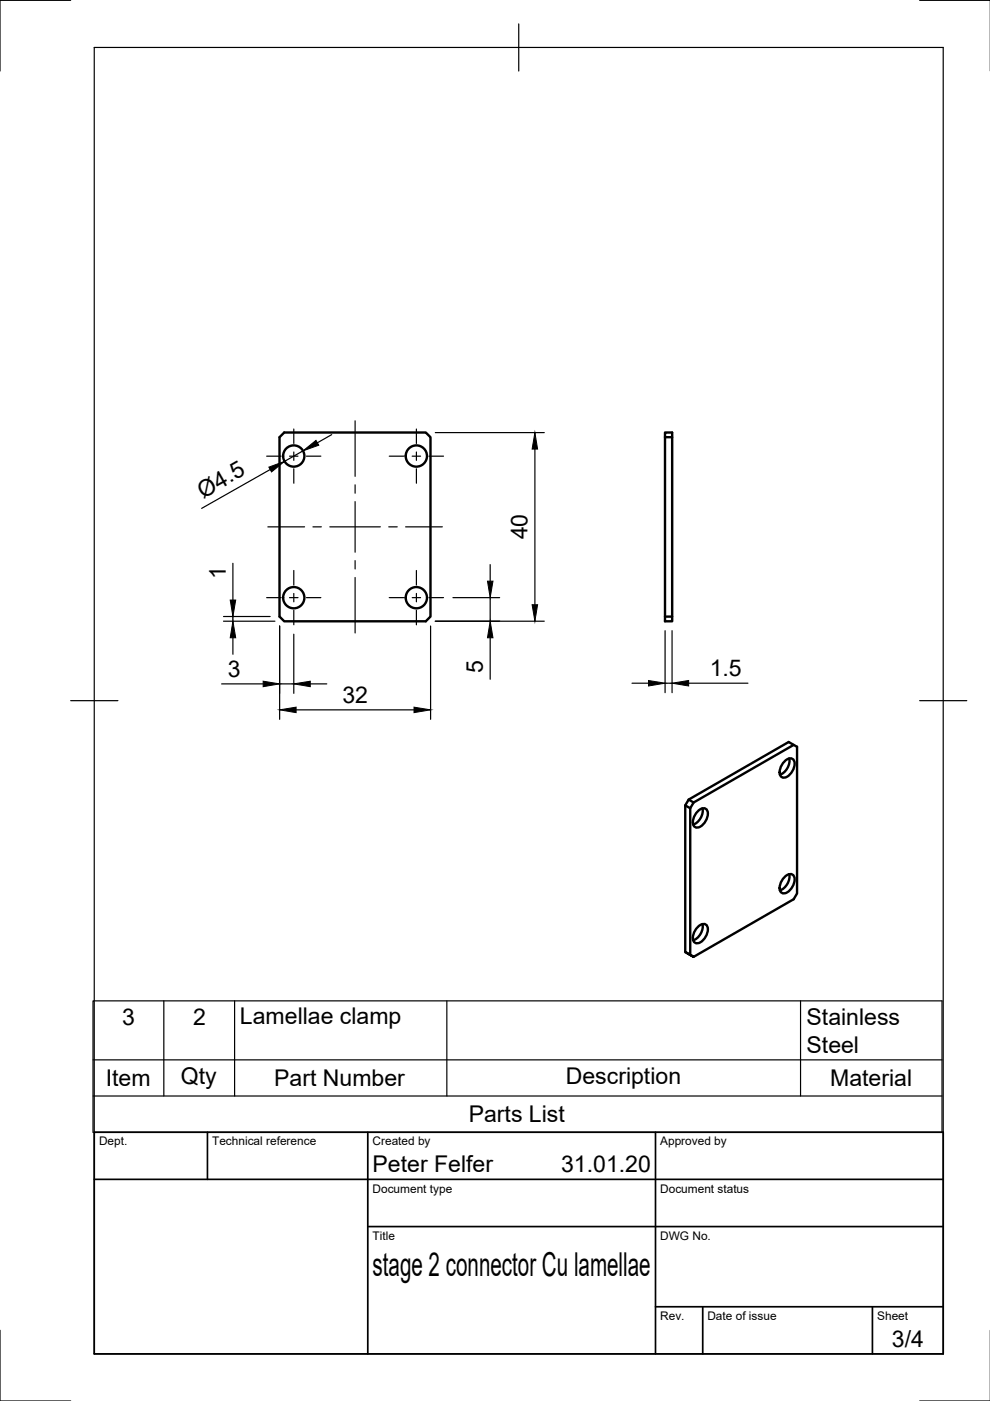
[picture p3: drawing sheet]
<svg xmlns="http://www.w3.org/2000/svg" width="210mm" height="297mm" viewBox="0 0 210 297" stroke-linecap="round" stroke-linejoin="round" font-family="sans-serif">
<!-- layer: Visible -->
<g fill="none" stroke="#000" stroke-width=".51">
<path d="M60.3 91.7h30l1 1v38l-1 1h-30l-1-1v-38zM141 92.7h1.5v-1h-1.5v40h1.5v-1h-1.5M142.5 92.7v38M168.3 157.9l-21.2 12.2-1.1-.6M146.3 171.4v31.1M147.1 170.1l-.8 1.3-1-.6M148.1 171.9a1.13 1.13 0 0 1 1.5-.4 1.13 1.13 0 0 1 .4 1.5 3 3 0 0 1-2.3 2.5 1.41 1.41 0 0 1-.6-2.2zM148.9 171.4a3.2 3.2 0 0 1-1.9 3.4M166.5 161.3a1.13 1.13 0 0 1 1.5-.4 1.13 1.13 0 0 1 .4 1.5 3 3 0 0 1-2.3 2.5 1.41 1.41 0 0 1-.6-2.2zM167.3 160.8a3.2 3.2 0 0 1-2 3.4M148.1 196.4a1.13 1.13 0 0 1 1.5-.4 1.13 1.13 0 0 1 .4 1.6 3 3 0 0 1-2.3 2.4 1.41 1.41 0 0 1-.6-2.2zM148.9 195.9a3.2 3.2 0 0 1-1.9 3.5"/>
<path d="M166.5 185.8a1.13 1.13 0 0 1 1.5-.4 1.13 1.13 0 0 1 .4 1.6 3 3 0 0 1-2.3 2.4 1.41 1.41 0 0 1-.6-2.2zM167.3 185.3a3.2 3.2 0 0 1-2 3.5M145.3 201.9l1.8 1-1.8-1v-31.1l.7-1.3 21.2-12.2 1.8 1v31.1l-.7 1.3-21.2 12.2"/>
<circle cx="62.3" cy="96.7" r="2.25"/>
<circle cx="88.3" cy="96.7" r="2.25"/>
<circle cx="62.3" cy="126.7" r="2.25"/>
<circle cx="88.3" cy="126.7" r="2.25"/>
</g>
<!-- layer: Border -->
<path d="M15 .1h-15v15M20 10.1h180v276.9h-180zM110 5.1v10M195 .1h15M15 148.6h10M195 148.6h10M0 282.1v14.9h15M195 297h15" fill="none" stroke="#000" stroke-width=".25"/>
<!-- layer: TitleBlock -->
<path d="M20 240.1h180v46.9h-180zM20 250h180M44 240.1v9.9M78 240.1v46.9M139 240.1v46.9M78 260.1h122M139 277.1h61M149 277.1v9.9M185 277.1v9.9" fill="none" stroke="#000" stroke-width=".36"/>
<!-- layer: Smart Centers -->
<g fill="none" stroke="#000" stroke-width=".25">
<path d="M56.5 96.7h3.1M61.4 96.7h1.8M62.3 91v3M62.3 95.8v1.8M62.3 99.4v3.1M65 96.7h3M75.3 89.2v11.8M82.5 96.7h3.1M87.4 96.7h1.8M88.3 91v3M88.3 95.8v1.8M88.3 99.4v3.1"/>
<path d="M91 96.7h3M56.8 111.7h7.8M66.4 111.7h1.7M69.9 111.7h10.7M75.3 102.8v1.8M75.3 106.3v10.8M75.3 118.9v1.7M82.4 111.7h1.8M86 111.7h7.8M56.5 126.7h3.1M61.4 126.7h1.8M62.3 121v3"/>
<path d="M62.3 125.8v1.8M62.3 129.4v3.1M65 126.7h3M75.3 122.4v11.8M82.5 126.7h3.1M87.4 126.7h1.8M88.3 121v3M88.3 125.8v1.8M88.3 129.4v3.1M91 126.7h3"/>
</g>
<!-- layer: FD_Dimensions -->
<g fill="none" stroke="#000" stroke-width=".25">
<path d="M57.3 99.6l-14.5 8.2M64.2 95.6l-3.9 2.2M70.3 92.1l-3 1.8M92.3 91.7h23.1M113.4 95.2v33M49.4 119.4v7.8M103.9 119.7v3.5M47.4 131.7h10.9M47.4 130.7h9.9M49.4 130.7v1M49.4 135.2v3.5M59.3 132.7v19.8"/>
<path d="M62.3 134.5v12.5M91.3 132.7v19.8M92.3 131.7h23.1M96 126.7h9.9M103.9 126.7v5M103.9 135.2v8.8M141 133.7v13.2M142.5 133.7v13.2M47 145h8.8M59.3 145h3M62.8 150.5h25M65.8 145h3.5"/>
<path d="M134 144.9h3.5M141 144.9h1.5M146 144.9h12.6"/>
</g>
<g fill="#000" stroke="#000" stroke-width=".21">
<path d="M57 99l3.3-1.2-2.7 2.3zM64.2 95.6l2.8-2.2 .6 1zM113.4 91.7l.6 3.5h-1.2zM49.4 131.7l.6 3.5h-1.2zM48.8 127.2h1.2l-.6 3.5zM103.4 123.2h1.1l-.6 3.5zM103.9 131.7l.6 3.5h-1.1zM112.8 128.2h1.2l-.6 3.5zM55.8 144.4l3.5 .6-3.5 .6zM59.3 150.5l3.5-.6v1.2zM62.3 145l3.5-.6v1.2zM87.8 149.9l3.5 .6-3.5 .6z"/>
<path d="M137.5 144.3l3.5 .6-3.5 .5zM142.5 144.9l3.5-.6v1.1z"/>
</g>
<!-- layer: Parts Lists -->
<path d="M19.7 212.2h180v27.9h-180zM34.7 212.2v20.2M49.7 212.2v20.2M94.7 212.2v20.2M169.7 212.2v20.2M19.7 232.4h180M19.7 224.7h180" fill="none" stroke="#000" stroke-width=".25"/>
<text font-size="7" x="79" y="270.6">stage 2 connector Cu lamellae</text>
<g font-size="4.9">
<text x="43.1" y="105.7" transform="rotate(-30 43.1 105.7)">Ø4.5</text>
<text x="111.8" y="114.3" transform="rotate(-90 111.8 114.3)">40</text>
<text x="47.9" y="122.8" transform="rotate(-90 47.9 122.8)">1</text>
<text x="48.3" y="143.5">3</text>
<text x="102.4" y="142.7" transform="rotate(-90 102.4 142.7)">5</text>
<text x="150.5" y="143.3">1.5</text>
<text x="72.6" y="149">32</text>
<text x="25.9" y="217.2">3</text>
<text x="40.9" y="217.2">2</text>
<text x="50.9" y="217.2">Lamellae clamp</text>
<text x="171" y="217.3">Stainless</text>
<text x="171" y="223.2">Steel</text>
<text x="22.4" y="230.3">Item</text>
<text x="38.4" y="229.8">Qty</text>
<text x="58.1" y="230.3">Part Number</text>
<text x="120" y="229.8">Description</text>
<text x="176" y="230.3">Material</text>
<text x="99.4" y="237.9">Parts List</text>
<text x="79" y="248.5">Peter Felfer</text>
<text x="119" y="248.5">31.01.20</text>
<text x="189.1" y="285.7">3/4</text>
</g>
<g font-size="2.5">
<text x="21" y="242.9">Dept.</text>
<text x="45" y="242.9">Technical reference</text>
<text x="79" y="242.9">Created by</text>
<text x="140" y="242.9">Approved by</text>
<text x="79" y="252.8">Document type</text>
<text x="140" y="252.8">Document status</text>
<text x="79" y="262.9">Title</text>
<text x="140" y="262.9">DWG No.</text>
<text x="140" y="279.9">Rev.</text>
<text x="150" y="279.9">Date of issue</text>
<text x="186" y="279.9">Sheet</text>
</g>
</svg>
